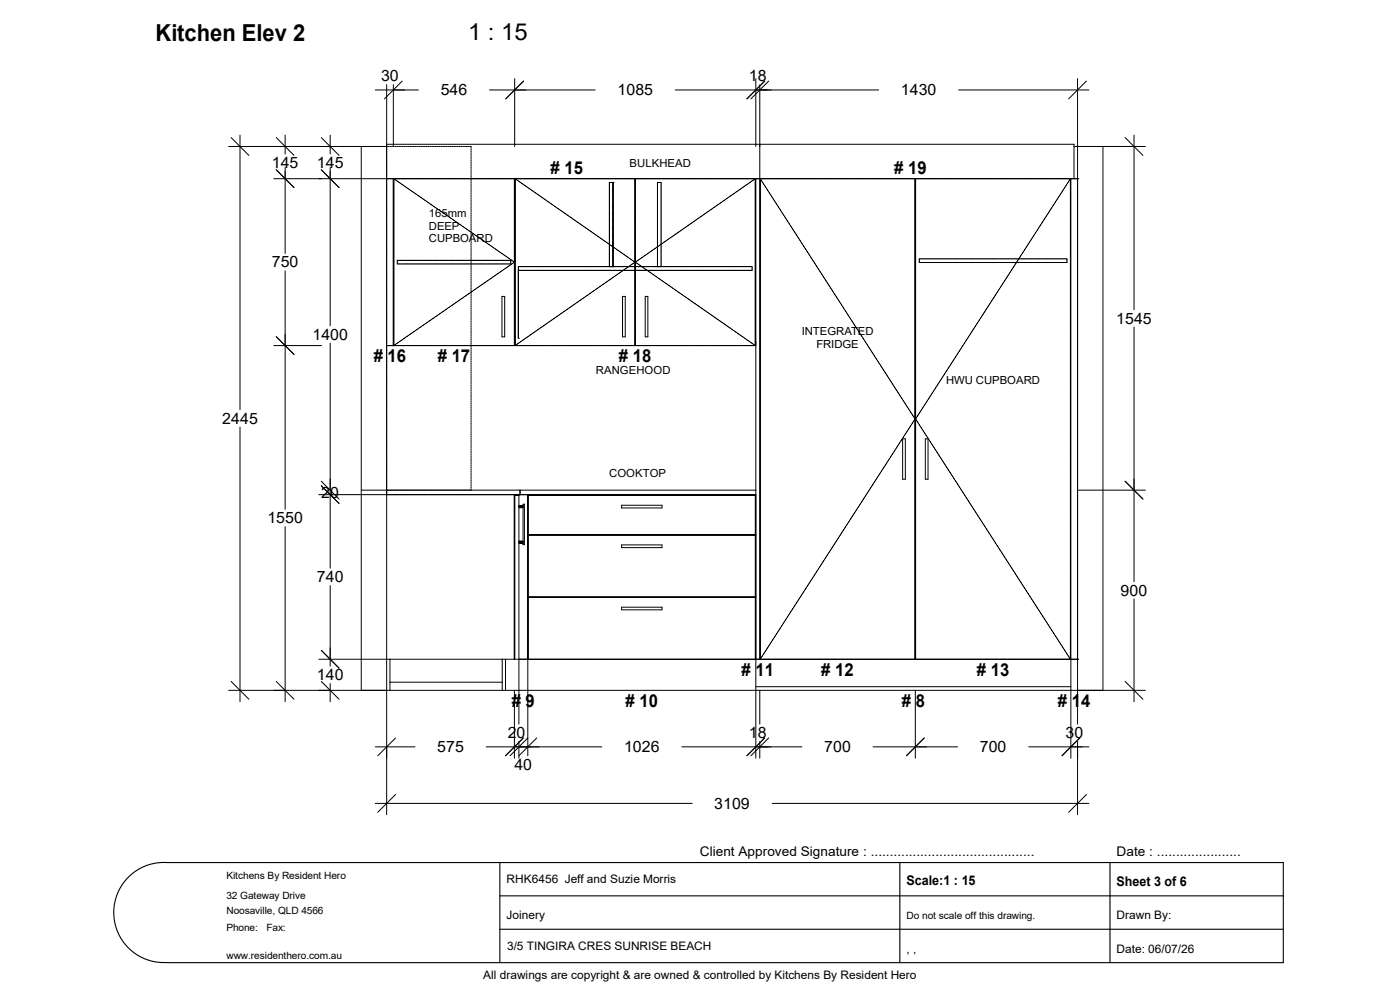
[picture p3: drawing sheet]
<svg xmlns="http://www.w3.org/2000/svg" width="420mm" height="297mm" viewBox="0 0 420 297" stroke-linecap="round" stroke-linejoin="round" font-family="sans-serif">
<path d="M150 258.5v30M269.9 258.5v30M333 258.5v30M150 268.5h235M150 278.5h235M50 288.5a15 15 0 0 1-15.9-15 15 15 0 0 1 15.9-15h335v30h-335" fill="none" stroke="#000" stroke-width=".33"/>
<g fill="none" stroke="#000" stroke-width=".3">
<path d="M112.6 27h12.9M116 25.4v218.8M118 25.4v18.5M120.7 24.3l-5.4 5.3M146.9 27h31.7M154.4 23.6v20.3M157.1 24.3l-5.4 5.3M202.6 27h61M226.7 23.6v20.3M227.9 25.4v172.2M229.4 24.3l-5.3 5.3M230.6 24.3l-5.3 5.3"/>
<path d="M287.6 27h39.1M323.3 23.6v193.4M325.9 24.3l-5.3 5.3M68.6 43.9h47.4M69.3 41.2l5.4 5.4M72 40.5v82.3M82.1 53.6h241.2M82.9 50.9l5.3 5.3M82.9 41.2l5.3 5.4M85.5 40.5v5.6M85.5 50.2v25.8M96.4 50.9l5.3 5.3"/>
<path d="M96.4 41.2l5.3 5.4M99.1 40.5v5.6M99.1 50.2v47.4M108.4 43.9v163M116 43.2h206.2v10.4M118 53.6h.1M118 53.6v50M118.1 53.6l36.2 25-36.2 25zM154.3 53.6h.2M154.3 53.6v50M154.4 53.6v50M154.5 53.6l36 25-36 25z"/>
<path d="M183.9 54.7h.1M183.9 54.7h-1.1v25.2M183.9 54.7v25.2M190.5 54.7h.1M190.5 53.6v50M190.6 53.6v50M226.6 53.6h.1M226.7 53.6v173.6M228.1 53.6l46.4 72-46.4 72zM274.5 53.6v144M274.6 53.6v144M274.7 53.6v144"/>
<path d="M321.1 53.6v144l-46.4-72zM321.3 53.6v173.6M322.2 43.9h21.4M323.3 53.6h.1M330.9 43.9v163M337.5 41.2l5.4 5.4M340.2 40.5v52.3M119.2 78h34v1.1h-34zM183.9 79.9h.1M190.6 78.6l36-25v50zM197.2 79.9v-25.2h1.1v25.2M275.8 77.6h44.3v1.1h-44.3z"/>
<path d="M85.5 81.2v71.4M150.6 88.8h.8v12.2h-.8zM155.5 81h.1M155.5 81h70.1v-1.1h-70.1v21.5M186.8 88.8h.8v12.2h-.8zM193.6 88.8h.8v12.2h-.8zM340.2 98v76.3M82.1 103.6h14.4M82.9 100.9l5.3 5.3M99.1 102.8v67.5M116 103.6h110.7M118 103.6h.1"/>
<path d="M118 103.5h.1M154.3 103.5h.1M154.4 102.5h.1M154.4 102.4h.1M155.5 101.4h.1M190.5 102.5h.1M190.5 101.4h.1M226.6 102.5h.1M226.6 102.4h.1M72 128v82.3M270.8 131.5h.8v12.1h-.8zM277.6 131.5h.8v12.1h-.8z"/>
<path d="M85.5 157.9v52.4M95.6 148.3h131.1M96.4 145.6l5.3 5.3M96.4 144.2l5.3 5.4M108.4 146.9h118.3M154.3 148.3v49.3M154.3 148.3v49.3h-58.7M154.4 148.3v49.3h168.9M154.4 148.5h1.3M155.7 148.3v68.7M155.7 151.8h1.2M155.7 151.7h1.2"/>
<path d="M155.7 151.6h1.2M155.7 151.5h1.2M155.7 152.1h1.2M155.7 152h1.2M156 146.9v1.4M156.9 151.1h.4v12.1h-.4zM158.3 148.3v78.2M158.5 148.5h68.1v11.8h-68.1zM159.4 148.3v.2M186.5 151.4h12.1v.8h-12.1zM225.6 148.3v.2M323.3 146.9h20.3"/>
<path d="M337.5 144.2l5.4 5.4M99.1 175.5v24.1M155.7 162.8h1.2M155.7 162.7h1.2M155.7 162.6h1.2M155.7 162.5h1.2M155.7 162.4h1.2M155.7 162.3h1.2M155.7 162.2h1.2M158.3 179h68.4M158.3 160.3h68.4M158.5 160.4h68.1v18.5h-68.1z"/>
<path d="M158.5 179v18.6M159.4 160.3v.1M159.4 178.9v.1M186.5 163.3h12.1v.8h-12.1zM225.6 160.3v.1M225.6 178.9v.1M226.6 179v18.6M340.2 179.5v30.8M96.4 194.9l5.3 5.3M117 197.6v9.3M150.7 197.6v9.3M151.7 197.6v9.3"/>
<path d="M158.3 197.6h.1M186.5 182h12.1v.8h-12.1zM323.3 197.6h.1M68.6 206.9h275M69.3 204.2l5.4 5.4M82.9 204.2l5.3 5.4M96.4 204.2l5.3 5.4M99.1 204.8v5.5M117 204.5h33.7M154.3 206.9v20.3M226.7 205.8h94.6M227.9 206.9v10.1"/>
<path d="M274.6 206.9v20.3M337.5 204.2l5.4 5.4M112.6 223.8h11.9M118.7 221.2l-5.4 5.3M118.7 238.1l-5.4 5.4M145.8 223.8h34.7M155.7 222.2v5M157 221.2l-5.3 5.3M158.3 221.2l-5.3 5.3M161 221.2l-5.3 5.3M204.5 223.8h36.1M227.9 222.2v5"/>
<path d="M229.4 221.2l-5.3 5.3M230.6 221.2l-5.3 5.3M261.9 223.8h25.4M277.3 221.2l-5.4 5.3M308.6 223.8h18.1M323.3 222.2v22M323.9 221.2l-5.3 5.3M325.9 238.1l-5.3 5.4M112.6 240.8h95M231.6 240.8h95.1"/>
</g>
<path d="M116 43.9v103M141.3 43.9h-25.3M116 146.9h25.3M141.3 146.9v-103" fill="none" stroke="#000" stroke-width=".3" stroke-dasharray=".4 .3"/>
<g font-size="7">
<text x="46.6" y="12.2">Kitchen Elev 2</text>
<text x="140.4" y="12">1 : 15</text>
</g>
<g font-size="5.3">
<text x="165.1" y="52.1"># 15</text>
<text x="268.2" y="52.1"># 19</text>
<text x="112.1" y="108.5"># 16</text>
<text x="131.3" y="108.5"># 17</text>
<text x="185.7" y="108.5"># 18</text>
<text x="222.4" y="202.5"># 11</text>
<text x="246.4" y="202.5"># 12</text>
<text x="293" y="202.5"># 13</text>
<text x="153.5" y="211.8"># 9</text>
<text x="187.6" y="211.8"># 10</text>
<text x="270.5" y="211.8"># 8</text>
<text x="317.4" y="211.8"># 14</text>
</g>
<g font-size="4.7">
<text x="114.3" y="24.3">30</text>
<text x="132.2" y="28.6">546</text>
<text x="185.3" y="28.6">1085</text>
<text x="224.7" y="24.3">18</text>
<text x="270.3" y="28.6">1430</text>
<text x="81.5" y="50.3">145</text>
<text x="95.1" y="50.3">145</text>
<text x="81.5" y="80.1">750</text>
<text x="93.7" y="101.8">1400</text>
<text x="334.9" y="97">1545</text>
<text x="66.7" y="127">2445</text>
<text x="96.4" y="149.2">20</text>
<text x="80.2" y="156.8">1550</text>
<text x="95.1" y="174.5">740</text>
<text x="336.2" y="178.5">900</text>
<text x="95.1" y="203.8">140</text>
<text x="152.3" y="221.2">20</text>
<text x="224.7" y="221.2">18</text>
<text x="319.6" y="221.2">30</text>
<text x="131.2" y="225.4">575</text>
<text x="187.2" y="225.4">1026</text>
<text x="247.3" y="225.4">700</text>
<text x="293.9" y="225.4">700</text>
<text x="154.3" y="230.7">40</text>
<text x="214.3" y="242.4">3109</text>
</g>
<g font-size="4">
<text x="210" y="256.5">Client Approved Signature : ...........................................</text>
<text x="335" y="256.5">Date : ......................</text>
<text x="272" y="265.3">Scale:1 : 15</text>
<text x="335" y="265.5">Sheet 3 of 6</text>
</g>
<g font-size="3.5">
<text x="152" y="264.5">RHK6456 Jeff and Suzie Morris</text>
<text x="152" y="275.5">Joinery</text>
<text x="335" y="275.5">Drawn By:</text>
<text x="152.1" y="284.6">3/5 TINGIRA CRES SUNRISE BEACH</text>
<text x="272" y="285.5">, ,</text>
<text x="335" y="285.5">Date: 06/07/26</text>
<text x="145" y="293.5">All drawings are copyright &amp; are owned &amp; controlled by Kitchens By Resident Hero</text>
</g>
<g font-size="3.3">
<text x="188.9" y="50.1">BULKHEAD</text>
<text x="128.7" y="65.1">165mm</text>
<text x="128.7" y="68.8">DEEP</text>
<text x="128.7" y="72.6">CUPBOARD</text>
<text x="240.5" y="100.5">INTEGRATED</text>
<text x="244.9" y="104.3">FRIDGE</text>
<text x="178.8" y="112.2">RANGEHOOD</text>
<text x="283.8" y="115.2">HWU CUPBOARD</text>
<text x="182.8" y="143">COOKTOP</text>
</g>
<g font-size="3">
<text x="67.9" y="263.5">Kitchens By Resident Hero</text>
<text x="67.9" y="269.5">32 Gateway Drive</text>
<text x="67.9" y="274">Noosaville, QLD 4566</text>
<text x="272" y="275.5">Do not scale off this drawing.</text>
<text x="67.9" y="279">Phone:</text>
<text x="79.9" y="279">Fax:</text>
<text x="67.9" y="287.5">www.residenthero.com.au</text>
</g>
</svg>
